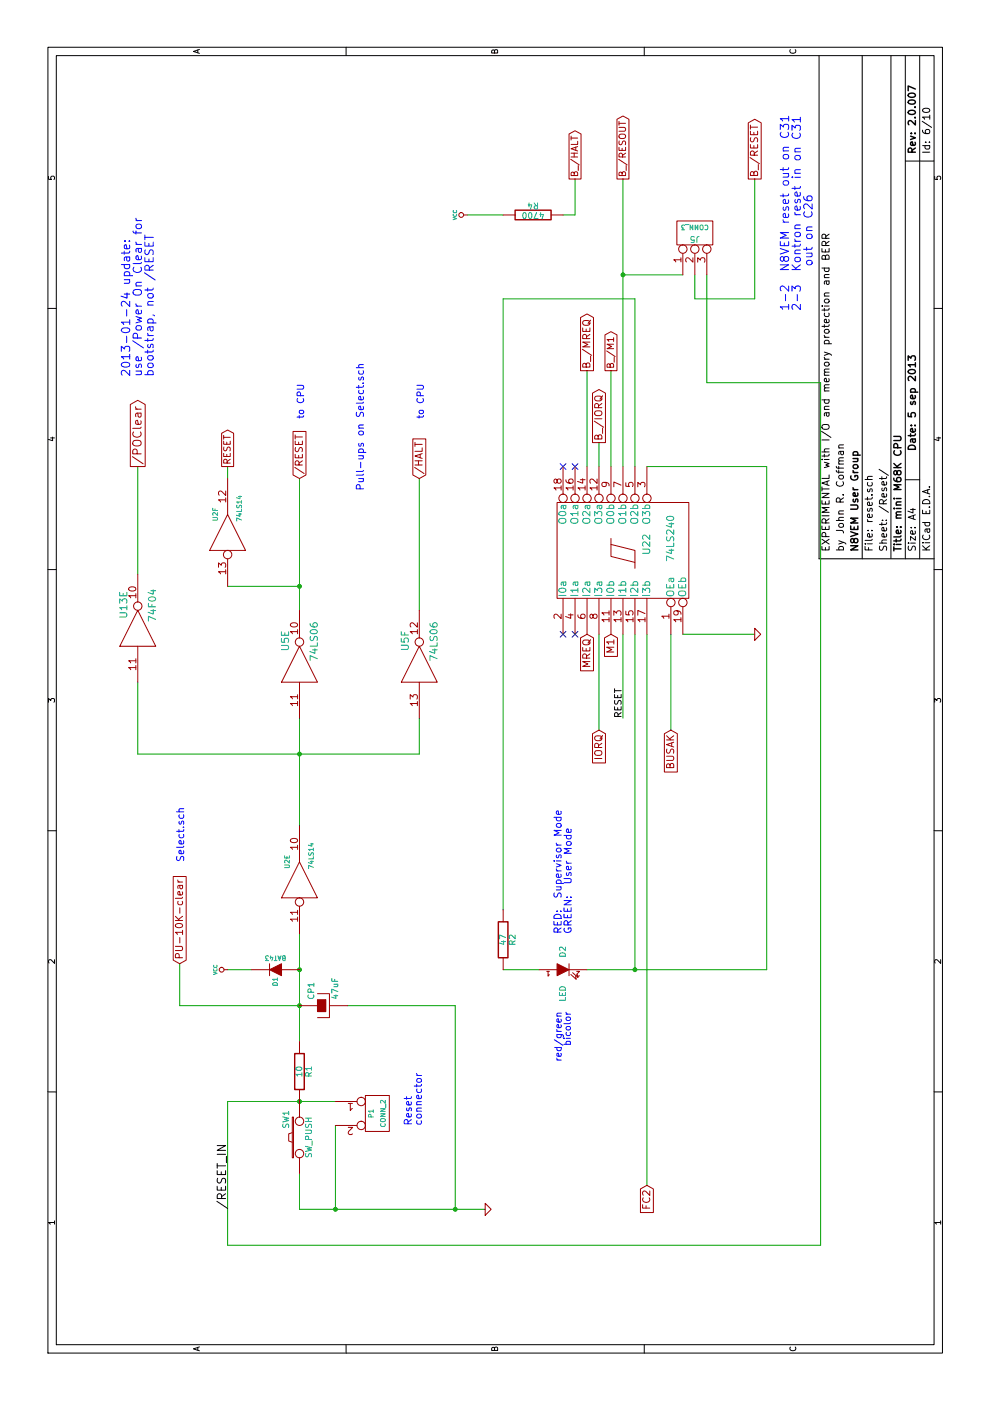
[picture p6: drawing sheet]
EESchema Schematic File Version 4
LIBS:babyM68K-cache
EELAYER 29 0
EELAYER END
$Descr A4 11693 8268
encoding utf-8
Sheet 6 10
Title "mini M68K CPU"
Date "5 sep 2013"
Rev "2.0.007"
Comp "N8VEM User Group"
Comment1 "by John R. Coffman"
Comment2 "EXPERIMENTAL with I/O and memory protection and BERR"
Comment3 ""
Comment4 ""
$EndDescr
Text Notes 3900 4700 0    60   ~ 0
RED:  Supervisor Mode\nGREEN:  User Mode
Wire Wire Line
	10200 4800 9900 4800
Wire Wire Line
	9900 4800 9900 4700
Wire Wire Line
	4100 4200 9200 4200
Connection ~ 3600 5300
Wire Wire Line
	3600 4900 3600 6400
Wire Wire Line
	3600 6400 7800 6400
Wire Wire Line
	7800 6400 7800 5400
Wire Wire Line
	6400 5300 3600 5300
Wire Wire Line
	5400 1150 5400 3500
Wire Wire Line
	5400 1150 6000 1150
Wire Wire Line
	1300 1900 2500 1900
Wire Wire Line
	1300 1900 1300 6850
Wire Wire Line
	1300 6850 8500 6850
Wire Wire Line
	8500 6850 8500 5900
Wire Wire Line
	8500 5900 9400 5900
Connection ~ 9400 5200
Wire Wire Line
	9400 5700 9400 5200
Wire Wire Line
	3900 2500 3000 2500
Wire Wire Line
	6400 5000 5600 5000
Wire Wire Line
	6400 5600 5600 5600
Wire Wire Line
	3600 2100 3600 1900
Wire Wire Line
	7800 1900 7700 1900
Wire Wire Line
	5700 5200 6400 5200
Wire Wire Line
	6400 5700 6400 6300
Connection ~ 5400 2500
Wire Wire Line
	5400 3500 5700 3500
Wire Wire Line
	6600 2500 7700 2500
Connection ~ 1600 3800
Wire Wire Line
	1600 3800 3300 3800
Wire Wire Line
	3300 3800 3300 2900
Connection ~ 1600 2800
Wire Wire Line
	1600 2800 2300 2800
Wire Wire Line
	1600 4050 1600 2500
Wire Wire Line
	1600 2500 1900 2500
Wire Wire Line
	3650 1500 3300 1500
Wire Wire Line
	3300 1500 3300 2500
Connection ~ 3300 2500
Wire Wire Line
	4800 2500 5700 2500
Wire Wire Line
	6600 3500 7700 3500
Wire Wire Line
	3600 4500 3600 4200
Wire Wire Line
	7800 5200 10200 5200
Wire Wire Line
	6800 1900 6800 2500
Connection ~ 6800 2500
Wire Wire Line
	8600 5100 7800 5100
Wire Wire Line
	8000 5000 7800 5000
Wire Wire Line
	8600 4900 7800 4900
Connection ~ 3600 2500
Wire Wire Line
	6900 1150 7800 1150
Wire Wire Line
	2500 1900 2500 2800
Connection ~ 2500 2500
Wire Wire Line
	9400 5800 9200 5800
Wire Wire Line
	9200 5800 9200 6300
Wire Wire Line
	9200 6300 10200 6300
Wire Wire Line
	1800 5400 6400 5400
Wire Wire Line
	7800 5300 9200 5300
Wire Wire Line
	9200 5300 9200 4200
Wire Wire Line
	9900 3900 9900 4200
$Comp
L babyM68K-rescue:VCC #PWR011
U 1 1
P 9900 3900
F 0 "#PWR011" H 9900 4000 30  0001 C CNN
F 1 "VCC" H 9900 4000 30  0000 C CNN
F 2 "" H 9900 3900 50  0001 C CNN
F 3 "" H 9900 3900 50  0001 C CNN
	1    9900 3900
	1    0    0    -1  
$EndComp
$Comp
L babyM68K-rescue:R R4
U 1 1
P 9900 4450
F 0 "R4" V 9980 4450 50  0000 C CNN
F 1 "4700" V 9900 4450 50  0000 C CNN
F 2 "" H 9900 4450 50  0001 C CNN
F 3 "" H 9900 4450 50  0001 C CNN
	1    9900 4450
	1    0    0    -1  
$EndComp
Text GLabel 10200 4800 2    55   Output ~ 0
B_/HALT
Text GLabel 1800 5400 0    60   Input ~ 0
FC2
$Comp
L babyM68K-rescue:74F04 U13
U 5 1
P 6450 1150
F 0 "U13" H 6645 1265 60  0000 C CNN
F 1 "74F04" H 6640 1025 60  0000 C CNN
F 2 "" H 6450 1150 50  0001 C CNN
F 3 "" H 6450 1150 50  0001 C CNN
	5    6450 1150
	1    0    0    -1  
$EndComp
Text Notes 9100 6600 0    70   ~ 0
1-2  N8VEM reset out on C31\n2-3  Kontron reset in on C31\n       out on C26
Text Label 1600 1900 0    70   ~ 0
/RESET_IN
Text GLabel 10200 6300 2    60   Output ~ 0
B_/RESET
$Comp
L babyM68K-rescue:CONN_3 J5
U 1 1
P 9750 5800
F 0 "J5" V 9700 5800 50  0000 C CNN
F 1 "CONN_3" V 9800 5800 40  0000 C CNN
F 2 "" H 9750 5800 50  0001 C CNN
F 3 "" H 9750 5800 50  0001 C CNN
	1    9750 5800
	1    0    0    -1  
$EndComp
Text Notes 8550 1100 0    70   ~ 0
2013-01-24 update:\nuse /Power On Clear for\nbootstrap, not /RESET
Text GLabel 7800 1150 2    70   Output ~ 0
/POClear
NoConn ~ 6400 4800
NoConn ~ 6400 4700
NoConn ~ 7800 4700
NoConn ~ 7800 4800
Text GLabel 6400 4900 0    60   Input ~ 0
MREQ
Text GLabel 8600 4900 2    60   Output ~ 0
B_/MREQ
Text GLabel 8000 5000 2    60   Output ~ 0
B_/IORQ
Text GLabel 5600 5000 0    60   Input ~ 0
IORQ
Text GLabel 5600 5600 0    60   Input ~ 0
BUSAK
$Comp
L babyM68K-rescue:R R1
U 1 1
P 2750 2500
F 0 "R1" V 2830 2500 50  0000 C CNN
F 1 "10" V 2750 2500 50  0000 C CNN
F 2 "" H 2750 2500 50  0001 C CNN
F 3 "" H 2750 2500 50  0001 C CNN
	1    2750 2500
	0    1    1    0   
$EndComp
$Comp
L babyM68K-rescue:VCC #PWR012
U 1 1
P 3600 1900
F 0 "#PWR012" H 3600 2000 30  0001 C CNN
F 1 "VCC" H 3600 2000 30  0000 C CNN
F 2 "" H 3600 1900 50  0001 C CNN
F 3 "" H 3600 1900 50  0001 C CNN
	1    3600 1900
	1    0    0    -1  
$EndComp
$Comp
L babyM68K-rescue:DIODE D1
U 1 1
P 3600 2300
F 0 "D1" V 3600 2400 40  0000 C CNN
F 1 "BAT43" H 3600 2200 40  0000 C CNN
F 2 "" H 3600 2300 50  0001 C CNN
F 3 "" H 3600 2300 50  0001 C CNN
	1    3600 2300
	0    -1   -1   0   
$EndComp
Text GLabel 6400 5100 0    60   Input ~ 0
M1
Text GLabel 8600 5100 2    55   Output ~ 0
B_/M1
Text GLabel 7800 1900 2    55   Output ~ 0
RESET
$Comp
L babyM68K-rescue:74LS14 U2
U 6 2
P 7250 1900
F 0 "U2" H 7400 2000 40  0000 C CNN
F 1 "74LS14" H 7450 1800 40  0000 C CNN
F 2 "" H 7250 1900 50  0001 C CNN
F 3 "" H 7250 1900 50  0001 C CNN
	6    7250 1900
	1    0    0    -1  
$EndComp
Text Notes 8200 3550 0    55   ~ 0
to CPU
Text Notes 8200 2550 0    55   ~ 0
to CPU
Text Label 5950 5200 2    55   ~ 0
RESET
Text GLabel 10200 5200 2    55   Output ~ 0
B_/RESOUT
$Comp
L babyM68K-rescue:R R2
U 1 1
P 3850 4200
F 0 "R2" V 3930 4200 50  0000 C CNN
F 1 "47" V 3850 4200 50  0000 C CNN
F 2 "" H 3850 4200 50  0001 C CNN
F 3 "" H 3850 4200 50  0001 C CNN
	1    3850 4200
	0    1    1    0   
$EndComp
Text Notes 3250 4700 2    55   ~ 0
red/green\nbicolor
$Comp
L babyM68K-rescue:LED D2
U 1 1
P 3600 4700
F 0 "D2" V 3600 4850 50  0000 C CNN
F 1 "LED" V 3600 4500 50  0000 C CNN
F 2 "" H 3600 4700 50  0001 C CNN
F 3 "" H 3600 4700 50  0001 C CNN
	1    3600 4700
	0    1    1    0   
$EndComp
$Comp
L babyM68K-rescue:GND #PWR013
U 1 1
P 6400 6300
F 0 "#PWR013" H 6400 6300 30  0001 C CNN
F 1 "GND" H 6400 6230 30  0001 C CNN
F 2 "" H 6400 6300 50  0001 C CNN
F 3 "" H 6400 6300 50  0001 C CNN
	1    6400 6300
	1    0    0    -1  
$EndComp
$Comp
L babyM68K-rescue:74LS240 U22
U 1 1
P 7100 5200
F 0 "U22" H 7150 5000 60  0000 C CNN
F 1 "74LS240" H 7200 4800 60  0000 C CNN
F 2 "" H 7100 5200 50  0001 C CNN
F 3 "" H 7100 5200 50  0001 C CNN
	1    7100 5200
	1    0    0    -1  
$EndComp
Text Notes 7600 3050 0    60   ~ 0
Pull-ups on Select.sch
Text GLabel 7700 3500 2    60   Input ~ 0
/HALT
Text GLabel 7700 2500 2    60   Input ~ 0
/RESET
$Comp
L babyM68K-rescue:74LS06 U5
U 6 1
P 6150 3500
F 0 "U5" H 6345 3615 60  0000 C CNN
F 1 "74LS06" H 6340 3375 60  0000 C CNN
F 2 "" H 6150 3500 50  0001 C CNN
F 3 "" H 6150 3500 50  0001 C CNN
	6    6150 3500
	1    0    0    -1  
$EndComp
$Comp
L babyM68K-rescue:74LS06 U5
U 5 1
P 6150 2500
F 0 "U5" H 6345 2615 60  0000 C CNN
F 1 "74LS06" H 6340 2375 60  0000 C CNN
F 2 "" H 6150 2500 50  0001 C CNN
F 3 "" H 6150 2500 50  0001 C CNN
	5    6150 2500
	1    0    0    -1  
$EndComp
$Comp
L babyM68K-rescue:74LS14 U2
U 5 2
P 4350 2500
F 0 "U2" H 4500 2600 40  0000 C CNN
F 1 "74LS14" H 4550 2400 40  0000 C CNN
F 2 "" H 4350 2500 50  0001 C CNN
F 3 "" H 4350 2500 50  0001 C CNN
	5    4350 2500
	1    0    0    -1  
$EndComp
Text Notes 4500 1550 0    60   ~ 0
Select.sch
Text GLabel 3650 1500 2    60   Input ~ 0
PU-10K-clear
Text Notes 2300 3450 0    60   ~ 0
Reset\nconnector
$Comp
L babyM68K-rescue:GND #PWR014
U 1 1
P 1600 4050
F 0 "#PWR014" H 1600 4050 30  0001 C CNN
F 1 "GND" H 1600 3980 30  0001 C CNN
F 2 "" H 1600 4050 50  0001 C CNN
F 3 "" H 1600 4050 50  0001 C CNN
	1    1600 4050
	1    0    0    -1  
$EndComp
$Comp
L babyM68K-rescue:CP CP1
U 1 1
P 3300 2700
F 0 "CP1" H 3350 2800 50  0000 L CNN
F 1 "47uF" H 3350 2600 50  0000 L CNN
F 2 "" H 3300 2700 50  0001 C CNN
F 3 "" H 3300 2700 50  0001 C CNN
	1    3300 2700
	1    0    0    -1  
$EndComp
$Comp
L babyM68K-rescue:CONN_2 P1
U 1 1
P 2400 3150
F 0 "P1" V 2350 3150 40  0000 C CNN
F 1 "CONN_2" V 2450 3150 40  0000 C CNN
F 2 "" H 2400 3150 50  0001 C CNN
F 3 "" H 2400 3150 50  0001 C CNN
	1    2400 3150
	0    1    1    0   
$EndComp
$Comp
L babyM68K-rescue:SW_PUSH SW1
U 1 1
P 2200 2500
F 0 "SW1" H 2350 2610 50  0000 C CNN
F 1 "SW_PUSH" H 2200 2420 50  0000 C CNN
F 2 "" H 2200 2500 50  0001 C CNN
F 3 "" H 2200 2500 50  0001 C CNN
	1    2200 2500
	1    0    0    -1  
$EndComp
$EndSCHEMATC
